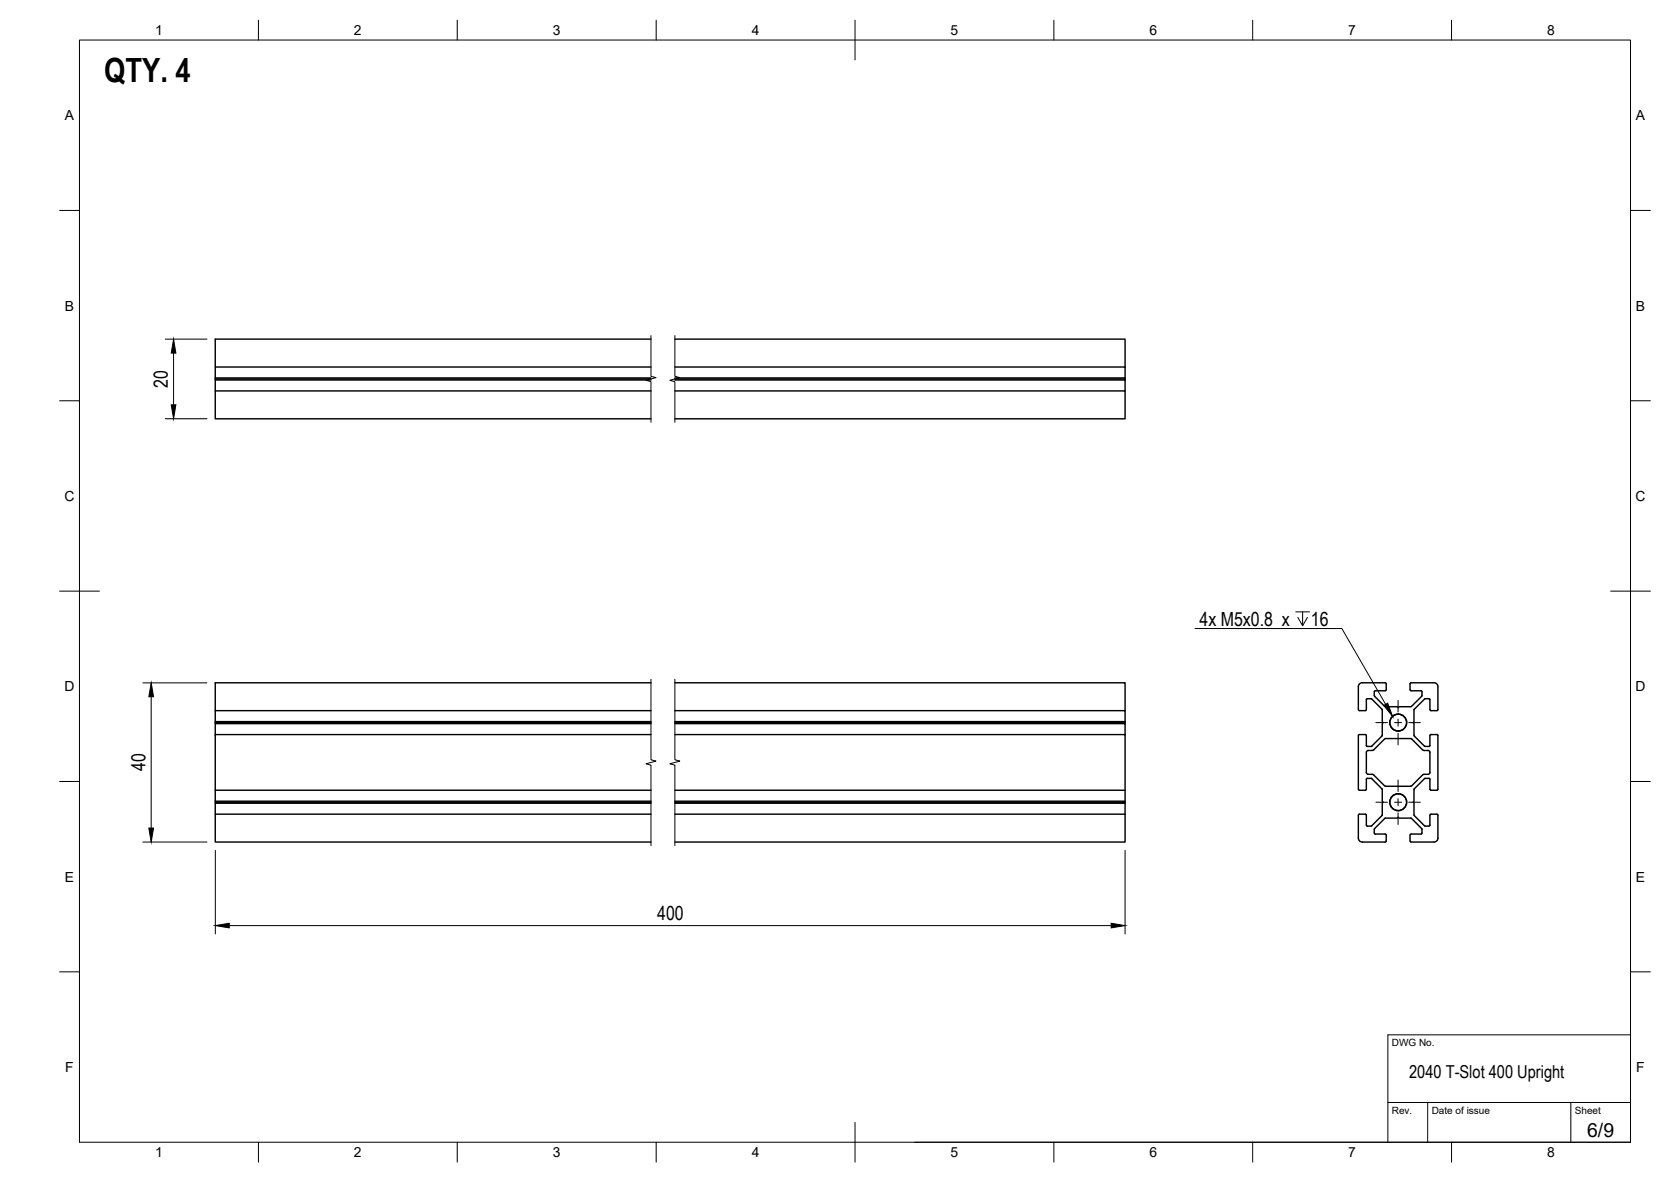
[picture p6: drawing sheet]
<svg xmlns="http://www.w3.org/2000/svg" width="420mm" height="297mm" viewBox="0 0 420 297" stroke-linecap="round" stroke-linejoin="round" font-family="sans-serif">
<!-- layer: Visible -->
<g fill="none" stroke="#000" stroke-width=".36">
<path d="M54.1 98.2h109.6M54.1 95.5h109.6M54.1 95.2h109.6M54.1 95h109.6M54.1 92.2h109.6M163.7 85.2h-109.6v20h109.6M169.7 98.2h113.2v7h-113.2M169.7 95.5h113.2v2.7M169.7 95.2h113.2v.3M169.7 95h113.2v.2M169.7 92.2h113.2v2.8M169.7 85.2h113.2v7"/>
<path d="M54.1 178.6h109.6M163.7 171.6h-109.6v40h109.6M169.7 178.6h113.2v2.7M169.7 171.6h113.2v7M341.6 178.3l.2 .3M341.8 178.6h1.5M342.5 171.6h5.8l.3 .2M342.6 171.6a1.01 1.01 0 0 0-1.1 1v5.7M344.9 175.7l2.6 2.6 .1 3 .2 .3-.2 .2v3l-2.7 2.7-1.1 .1-.2-.3v-2.5l-.3-.2M344.9 175.7h-1.3v2.6l-.3 .3M345.8 173.6h2.5M345.8 173.6l-.3 .2 .1 1.1"/>
<path d="M348.6 173.3l-.3 .3M348.6 171.8v1.5M354.5 171.8v1.5M354.6 173.3l.2 .3M354.8 173.6h2.5M357.3 173.6l.2 .2v1.1l-2.8 2.7h-2.9l-.2 .2-.3-.2h-2.9l-2.8-2.7M358.2 175.7l-2.7 2.7v2.9l-.2 .3 .2 .2 .1 3 2.6 2.7 1.1 .1 .2-.2 .1-2.6 .2-.2M360.6 171.6h-5.8l-.2 .2M360.6 171.6a.97 .97 0 0 1 .9 1v5.9h-1.9l-.1-2.8h-1.3M54.1 198.6h109.6M54.1 184.6h109.6M54.1 181.8h109.6"/>
<path d="M54.1 181.6h109.6M54.1 181.3h109.6M169.7 198.6h113.2v2.7M169.7 184.6h113.2v14M169.7 181.8h113.2v2.8M169.7 181.6h113.2v.2M169.7 181.3h113.2v.3M341.5 184.8v13.6M341.6 198.3l.2 .3M341.8 198.6h1.5M341.8 184.6h1.5M341.8 184.6l-.2 .2"/>
<path d="M343.6 198.3l-.3 .3M343.8 195.6h.9M343.8 195.6l-.2 .2v2.6M344.8 195.6l2.7 2.6M347.5 198.2l.1 3.1 .2 .3-.2 .3-.1 3-2.7 2.7M354.6 185.6h-6.3l-3.1 2.9a1.75 1.75 0 0 0-1.6 .3v5.3l.2 .4 1.4 .1 3.1 2.9 6.3 .1M354.6 185.6l.4 .1 2.7 2.8M355.6 198.2l-.1 3.1-.2 .3 .2 .3 .1 3 2.8 2.7M357.7 194.7l-2.7 2.7-.4 .2M357.7 188.4l1.6 .2 .2 .2v5.5a1.75 1.75 0 0 1-1.6 .3l-.2 .1M358.4 195.6h.9M358.4 195.6l-2.8 2.6"/>
<path d="M359.3 195.6l.3 .2-.1 2.6M359.6 198.3l.2 .3h1.5l.2-.3M359.8 184.6h1.5M361.3 184.6l.2 .2v13.6M54.1 204.6h109.6M54.1 201.9h109.6M54.1 201.6h109.6M54.1 201.3h109.6M169.7 204.6h113.2v7h-113.2M169.7 201.9h113.2v2.7M169.7 201.6h113.2v.3M169.7 201.3h113.2v.3"/>
<path d="M341.5 204.9v5.7M341.8 204.6h1.5M341.8 204.6l-.2 .2M343.3 204.6l.3 .3v2.4l.2 .3M343.8 207.6h.9M345.5 208.4v1M345.6 209.4l.2 .2 2.7 .1v1.8l-5.9 .1a1.01 1.01 0 0 1-1.1-1M345.6 208.2l2.7-2.6h3l.3-.3 .2 .3h3l2.7 2.8M345.6 208.2v.2M357.5 209.4l-.2 .2-2.7 .1v1.8l6 .1a1.01 1.01 0 0 0 1-1M357.5 208.4v1M358.4 207.6h.9"/>
<path d="M359.3 207.6l.2-.2 .1-2.7h1.9v5.9"/>
<circle cx="351.6" cy="181.6" r="2.11"/>
<circle cx="351.6" cy="181.6" r="2.13"/>
<circle cx="351.6" cy="201.6" r="2.11"/>
<circle cx="351.6" cy="201.6" r="2.13"/>
</g>
<!-- layer: BORDER -->
<g fill="none" stroke="#000" stroke-width=".25">
<path d="M20 10.1h390v276.9h-390zM65 5.1v5M115 5.1v5M165 5.1v5M215 5.1v10M265 5.1v5M315 5.1v5M365 5.1v5M15 52.9h5M410 52.9h5M15 100.7h5M410 100.7h5"/>
<path d="M15 148.6h10M405 148.6h10M15 196.4h5M410 196.4h5M15 244.2h5M410 244.2h5M65 287v5M115 287v5M165 287v5M215 282.1v9.9M265 287v5M315 287v5"/>
<path d="M365 287v5"/>
</g>
<!-- layer: TITLEBLOCK -->
<path d="M410 240.1v46.9h-180M349 277.1h61M359 277.1v9.9M395 277.1v9.9M410 260.1h-61v26.9" fill="none" stroke="#000" stroke-width=".25"/>
<!-- layer: Break Lines -->
<path d="M163.7 84.3v10.3l1.3 .3-2.6 .7 1.3 .3v10.2M169.7 84.3v10.3l1.2 .3-2.5 .7 1.3 .3v10.2M163.7 170.7v20.2l1.3 .4-2.6 .6 1.3 .4v20.2M169.7 170.7v20.2l1.2 .4-2.5 .6 1.3 .4v20.2" fill="none" stroke="#000" stroke-width=".25"/>
<!-- layer: FD_Dimensions -->
<path d="M41.6 85.2h10.4M43.6 88.7v13M41.6 105.2h10.4M35.9 171.6h16.1M38 175.1v33M35.9 211.6h16.1M54.1 213.7v21M282.9 213.7v21M57.6 232.6h221.8" fill="none" stroke="#000" stroke-width=".25"/>
<path d="M43.6 85.2l.6 3.5h-1.1zM43.1 101.7h1.1l-.6 3.5zM38 171.6l.6 3.5h-1.2zM37.4 208.1h1.2l-.6 3.5zM54.1 232.6l3.5-.6v1.2zM279.4 232l3.5 .6-3.5 .6z" fill="#000" stroke="#000" stroke-width=".25"/>
<!-- layer: Hole Notes -->
<path d="M300.5 158h36.9l11 19M325.8 153.8h3.5M327.5 153.8v3.5l-1.2-2.1M328.7 155.2l-1.2 2.1" fill="none" stroke="#000" stroke-width=".25"/>
<path d="M347.9 177.3l1-.6 1.3 3.3z" fill="#000" stroke="#000" stroke-width=".25"/>
<!-- layer: Smart Centers -->
<path d="M351.5 176v2.9M345.9 181.6h3M350.6 181.6h1.8M351.5 180.7v1.8M351.5 184.3v2.9M351.5 196v2.9M354.2 181.6h2.9M345.9 201.6h3M350.6 201.6h1.8M351.5 200.7v1.8M351.5 204.3v2.9M354.2 201.6h2.9" fill="none" stroke="#000" stroke-width=".25"/>
<text font-size="8.4" x="26.2" y="20.5">QTY. 4</text>
<g font-size="4.9">
<text x="42.2" y="97.4" transform="rotate(-90 42.2 97.4)">20</text>
<text x="301.6" y="157.3">4x M5x0.8 x</text>
<text x="329.6" y="157.3">16</text>
<text x="36.6" y="193.7" transform="rotate(-90 36.6 193.7)">40</text>
<text x="165.2" y="231.1">400</text>
<text x="399.1" y="285.7">6/9</text>
</g>
<text font-size="4.5" x="354.3" y="271">2040 T-Slot 400 Upright</text>
<g font-size="3.5">
<text x="39" y="8.8">1</text>
<text x="89" y="8.8">2</text>
<text x="139" y="8.8">3</text>
<text x="189" y="8.8">4</text>
<text x="239" y="8.8">5</text>
<text x="289" y="8.8">6</text>
<text x="339" y="8.8">7</text>
<text x="389" y="8.8">8</text>
<text x="16.3" y="30.2">A</text>
<text x="411.3" y="30.2">A</text>
<text x="16.3" y="78">B</text>
<text x="411.3" y="78">B</text>
<text x="16.2" y="125.9">C</text>
<text x="411.2" y="125.9">C</text>
<text x="16.2" y="173.7">D</text>
<text x="411.2" y="173.7">D</text>
<text x="16.3" y="221.6">E</text>
<text x="411.3" y="221.6">E</text>
<text x="16.4" y="269.4">F</text>
<text x="411.4" y="269.4">F</text>
<text x="39" y="290.8">1</text>
<text x="89" y="290.8">2</text>
<text x="139" y="290.8">3</text>
<text x="189" y="290.8">4</text>
<text x="239" y="290.8">5</text>
<text x="289" y="290.8">6</text>
<text x="339" y="290.8">7</text>
<text x="389" y="290.8">8</text>
</g>
<g font-size="2.5">
<text x="350" y="262.9">DWG No.</text>
<text x="350" y="279.9">Rev.</text>
<text x="360" y="279.9">Date of issue</text>
<text x="396" y="279.9">Sheet</text>
</g>
</svg>
